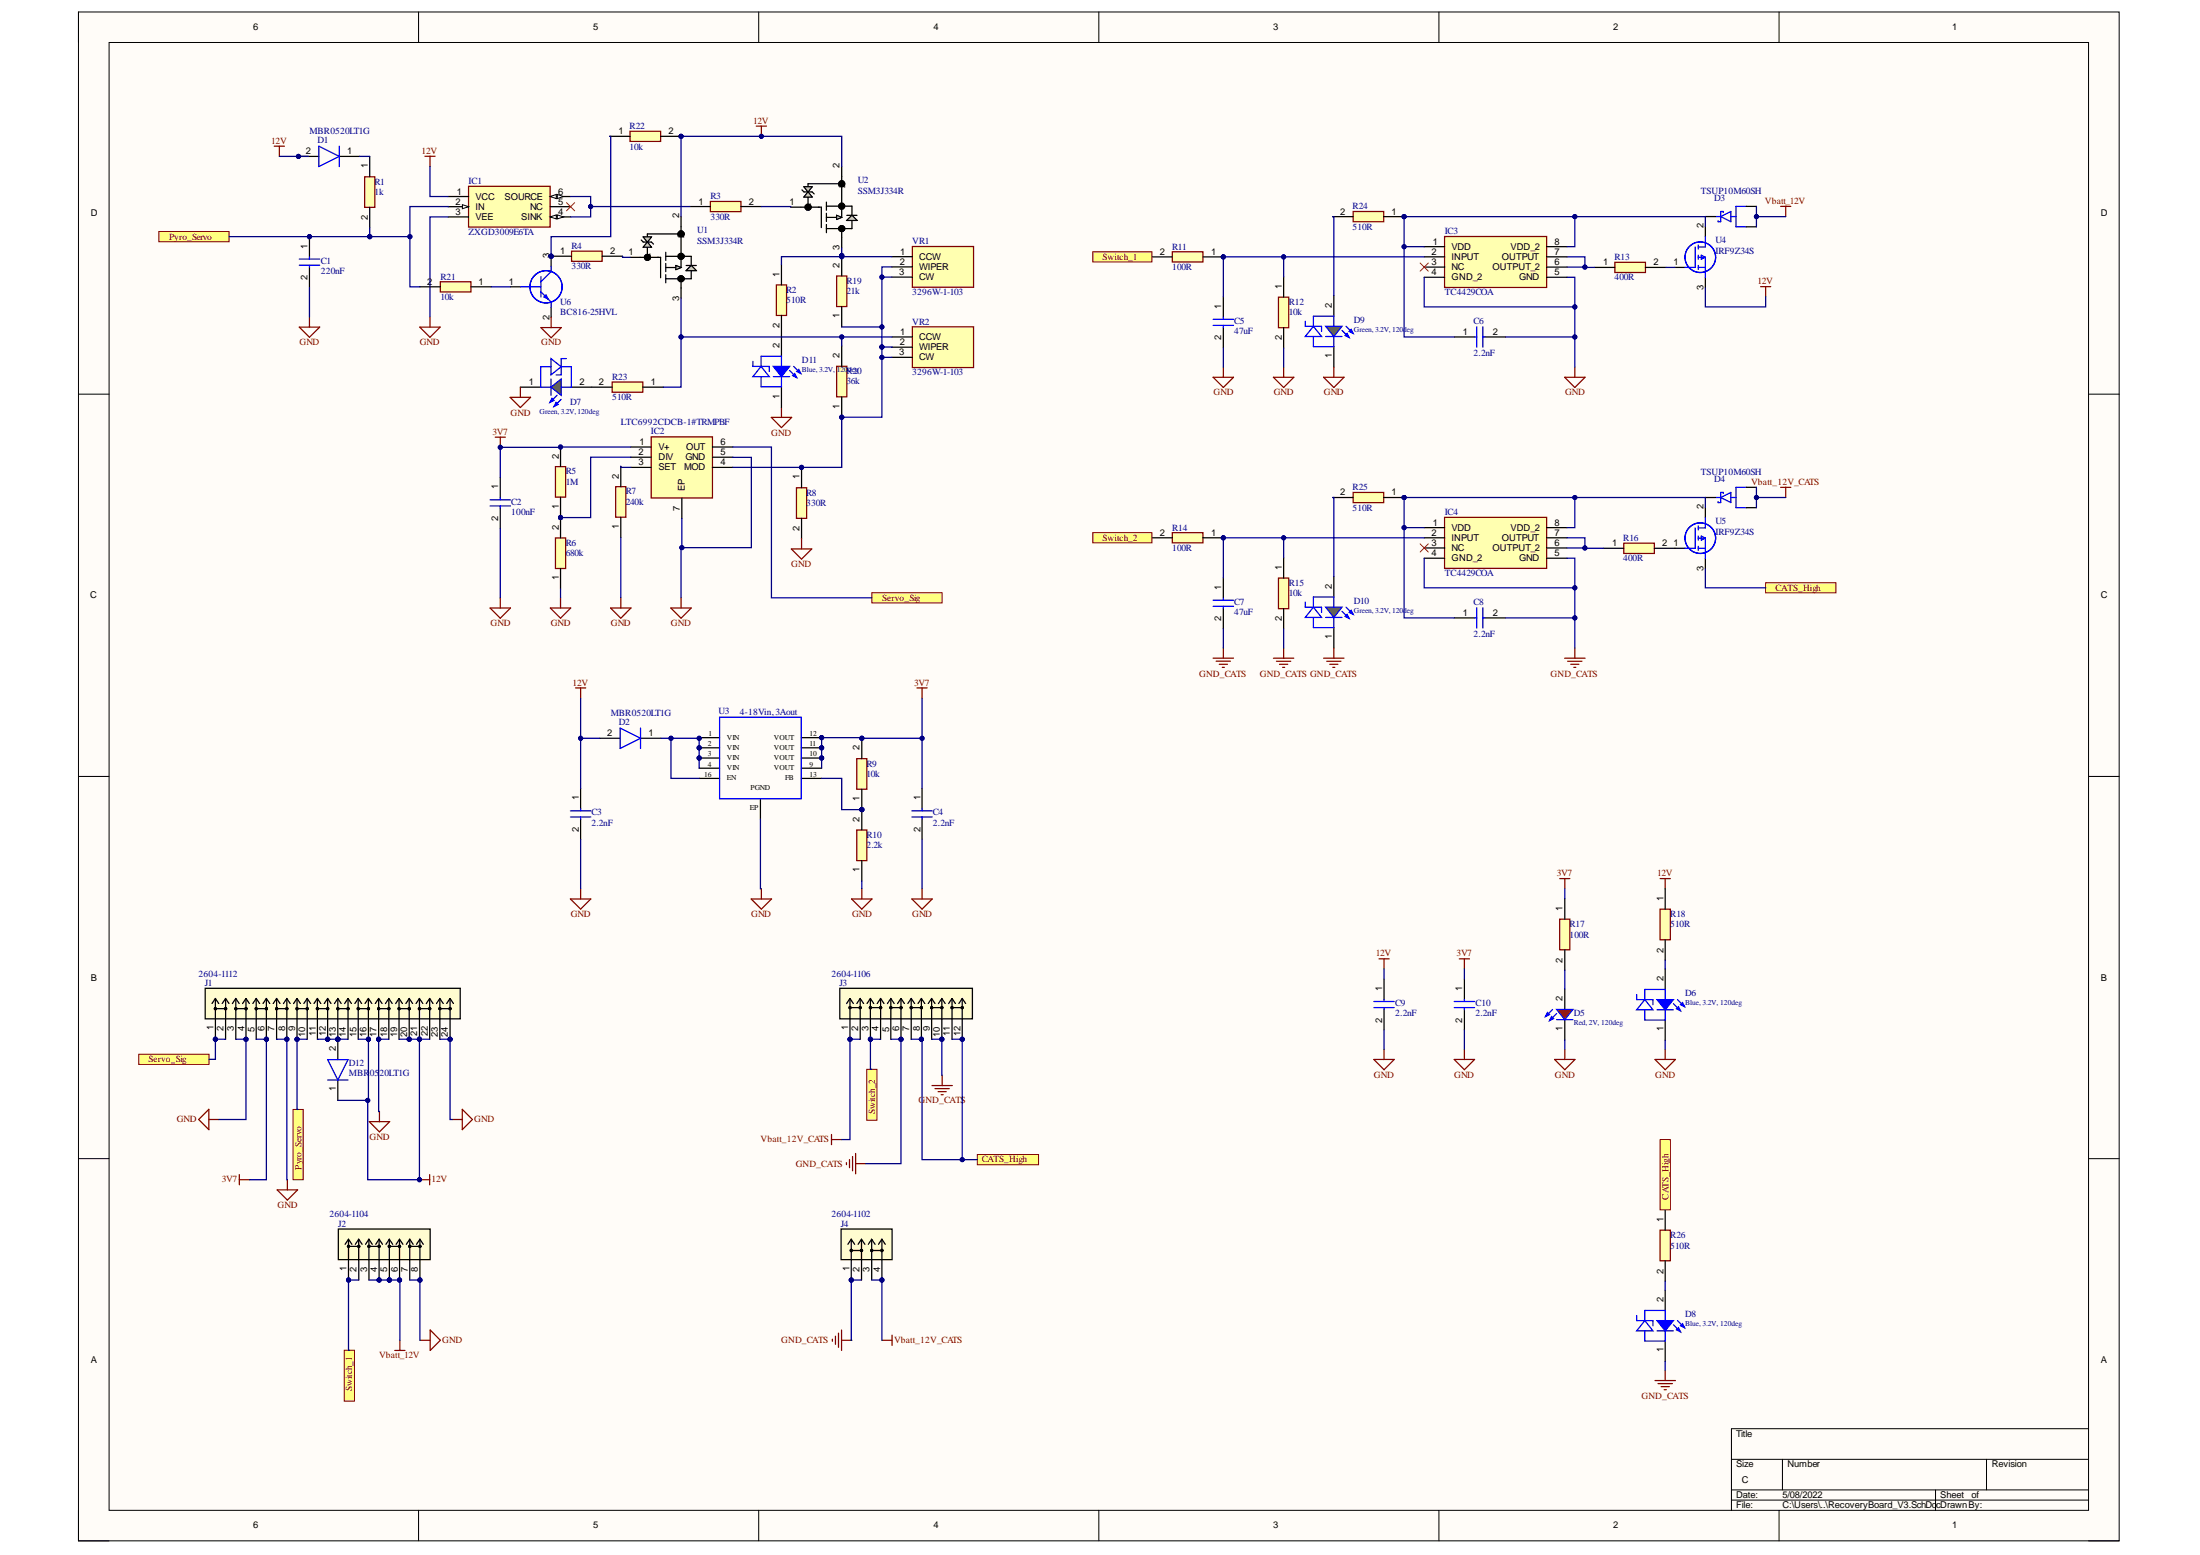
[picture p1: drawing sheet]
# Altium schematic sheet RecoveryBoard_V3.SchDoc
size C; SheetNumber: 1; SheetTotal: 1

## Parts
C1  220nF  [CAPC1608X87N]
C2  100nF  [CAPC1608X87N]
C3  2.2nF  [CAPC1608X87N]
C4  2.2nF  [CAPC1608X87N]
C5  47uF  [CAPC1608X87N]
C6  2.2nF  [CAPC1608X87N]
C7  47uF  [CAPC1608X87N]
C8  2.2nF  [CAPC1608X87N]
C9  2.2nF  [CAPC1608X87N]
C10  2.2nF  [CAPC1608X87N]
D1  MBR0520LT1G  [SOD3716X135N]
D2  MBR0520LT1G  [SOD3716X135N]
D3  TSUP10M60SH  [DIO_TSUP10M60SH]
D4  TSUP10M60SH  [DIO_TSUP10M60SH]
D5  Red, 2V, 120deg  [WL-SMCC_0603_RS_VS_YS]
D6  Blue, 3.2V, 120deg  [WL-SMCC_0603_GS_BS]
D7  Green, 3.2V, 120deg  [WL-SMCC_0603_GS_BS]
D8  Blue, 3.2V, 120deg  [WL-SMCC_0603_GS_BS]
D9  Green, 3.2V, 120deg  [WL-SMCC_0603_GS_BS]
D10  Green, 3.2V, 120deg  [WL-SMCC_0603_GS_BS]
D11  Blue, 3.2V, 120deg  [WL-SMCC_0603_GS_BS]
D12  MBR0520LT1G  [SOD3716X135N]
IC1  ZXGD3009E6TA  [SOT95P285X140-6N]
IC2  LTC6992CDCB-1#TRMPBF  [SON50P300X200X80-7N-D]
IC3  TC4429COA  [SOIC127P600X175-8N]
IC4  TC4429COA  [SOIC127P600X175-8N]
J1  2604-1112  [CONN_2604-1112_24_WAG]
J2  2604-1104  [CONN_2604-1104_8_WAG]
J3  2604-1106  [CONN_2604-1106_12_WAG]
J4  2604-1102  [CONN_2604-1102_4_WAG]
R1  1k  [RESC1608X55N]
R2  510R  [RESC1608X55N]
R3  330R  [RESC1608X55N]
R4  330R  [RESC1608X55N]
R5  1M  [RESC1608X55N]
R6  680k  [RESC1608X55N]
R7  240k  [RESC1608X55N]
R8  330R  [RESC1608X55N]
R9  10k  [RESC1608X55N]
R10  2.2k  [RESC1608X55N]
R11  100R  [RESC1608X55N]
R12  10k  [RESC1608X55N]
R13  400R  [RESC1608X55N]
R14  100R  [RESC1608X55N]
R15  10k  [RESC1608X55N]
R16  400R  [RESC1608X55N]
R17  100R  [RESC1608X55N]
R18  510R  [RESC1608X55N]
R19  21k  [RESC1608X55N]
R20  36k  [RESC1608X55N]
R21  10k  [RESC1608X55N]
R22  10k  [RESC1608X55N]
R23  510R  [RESC1608X55N]
R24  510R  [RESC1608X55N]
R25  510R  [RESC1608X55N]
R26  510R  [RESC1608X55N]
U1  SSM3J334R  [SOT-23F_TOS]
U2  SSM3J334R  [SOT-23F_TOS]
U3  4-18Vin, 3Aout  [LGA-16EP]
U4  IRF9Z34S  [TO-263(D2PAK)]
U5  IRF9Z34S  [TO-263(D2PAK)]
U6  BC816-25HVL  [SOT95P230X110-3N]
VR1  3296W-1-103  [3296W1103]
VR2  3296W-1-103  [3296W1103]

## Ports
CATS_High, Pyro_Servo, Servo_Sig, Switch_1, Switch_2

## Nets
3V7: C2.1 C4.1 C10.1 IC2.1(V+) J1.5 J1.6 R5.2 R9.2 R17.1 U3.9(VOUT) U3.10(VOUT) U3.11(VOUT) U3.12(VOUT)
12V: C3.1 C9.1 D1.2(A) D2.2(A) D12.1(K) IC1.1(VCC) J1.15 J1.16 J1.19 J1.20 J1.21 J1.22 R18.1 R22.2 U1.2 U2.2 U4.3(G)
GND: C1.2 C2.2 C3.2 C4.2 C5.2 C6.2 C9.2 C10.2 D5.1(K) D6.1(K) D7.1(K) D9.1(K) D11.1(K) IC1.3(VEE) IC2.5(GND) IC2.7(EP) IC3.4(GND_2) IC3.5(GND) J1.3 J1.4 J1.7 J1.8 J1.17 J1.18 J1.23 J1.24 J2.7 J2.8 R6.1 R7.1 R8.2 R10.1 R12.2 U3.EP(PGND) U6.2(E)
GND_CATS: C7.2 C8.2 D8.1(K) D10.1(K) IC4.4(GND_2) IC4.5(GND) J3.5 J3.6 J3.9 J3.10 J4.1 J4.2 R15.2
Vbatt_12V: D3.1(A1) D3.2(A2) J2.3 J2.4 J2.5 J2.6
Vbatt_12V_CATS: D4.1(A1) D4.2(A2) J3.1 J3.2 J4.3 J4.4
CATS_High: J3.7 J3.8 J3.11 J3.12 R26.1 U5.3(G) ; port CATS_High
Pyro_Servo: C1.1 IC1.2(IN) J1.9 J1.10 R1.2 R21.2 ; port Pyro_Servo
Servo_Sig: IC2.6(OUT) J1.1 J1.2 ; port Servo_Sig
Switch_1: J2.1 J2.2 R11.2 ; port Switch_1
Switch_2: J3.3 J3.4 R14.2 ; port Switch_2
NetC5_1: C5.1 IC3.2(INPUT) R11.1 R12.1
NetC6_1: C6.1 D3.3(K) IC3.1(VDD) IC3.8(VDD_2) R24.1 U4.2(D)
NetC7_1: C7.1 IC4.2(INPUT) R14.1 R15.1
NetC8_1: C8.1 D4.3(K) IC4.1(VDD) IC4.8(VDD_2) R25.1 U5.2(D)
NetD1_1: D1.1(K) R1.1
NetD2_1: D2.1(K) U3.1(VIN) U3.2(VIN) U3.3(VIN) U3.4(VIN) U3.16(EN)
NetD5_2: D5.2(A) R17.2
NetD6_2: D6.2(A) R18.2
NetD7_2: D7.2(A) R23.2
NetD8_2: D8.2(A) R26.2
NetD9_2: D9.2(A) R24.2
NetD10_2: D10.2(A) R25.2
NetD11_2: D11.2(A) R2.2
NetD12_2: D12.2(A) J1.11 J1.12 J1.13 J1.14
NetIC1_4: IC1.4(SINK) IC1.6(SOURCE) R3.1
NetIC2_2: IC2.2(DIV) R5.1 R6.2
NetIC2_3: IC2.3(SET) R7.2
NetIC2_4: IC2.4(MOD) R8.1 R19.1 R20.1 VR1.2(WIPER) VR1.3(CW) VR2.2(WIPER) VR2.3(CW)
NetIC3_6: IC3.6(OUTPUT_2) IC3.7(OUTPUT) R13.1
NetIC4_6: IC4.6(OUTPUT_2) IC4.7(OUTPUT) R16.1
NetR2_1: R2.1 R19.2 U2.3 VR1.1(CCW)
NetR3_2: R3.2 U2.1
NetR4_1: R4.1 R22.1 U6.3(C)
NetR4_2: R4.2 U1.1
NetR9_1: R9.1 R10.2 U3.13(FB)
NetR13_2: R13.2 U4.1(G)
NetR16_2: R16.2 U5.1(G)
NetR20_2: R20.2 R23.1 U1.3 VR2.1(CCW)
NetR21_1: R21.1 U6.1(B)

Not connected (* = marked no-connect by the designer): IC1 5(NC)*; IC3 3(NC)*; IC4 3(NC)*
